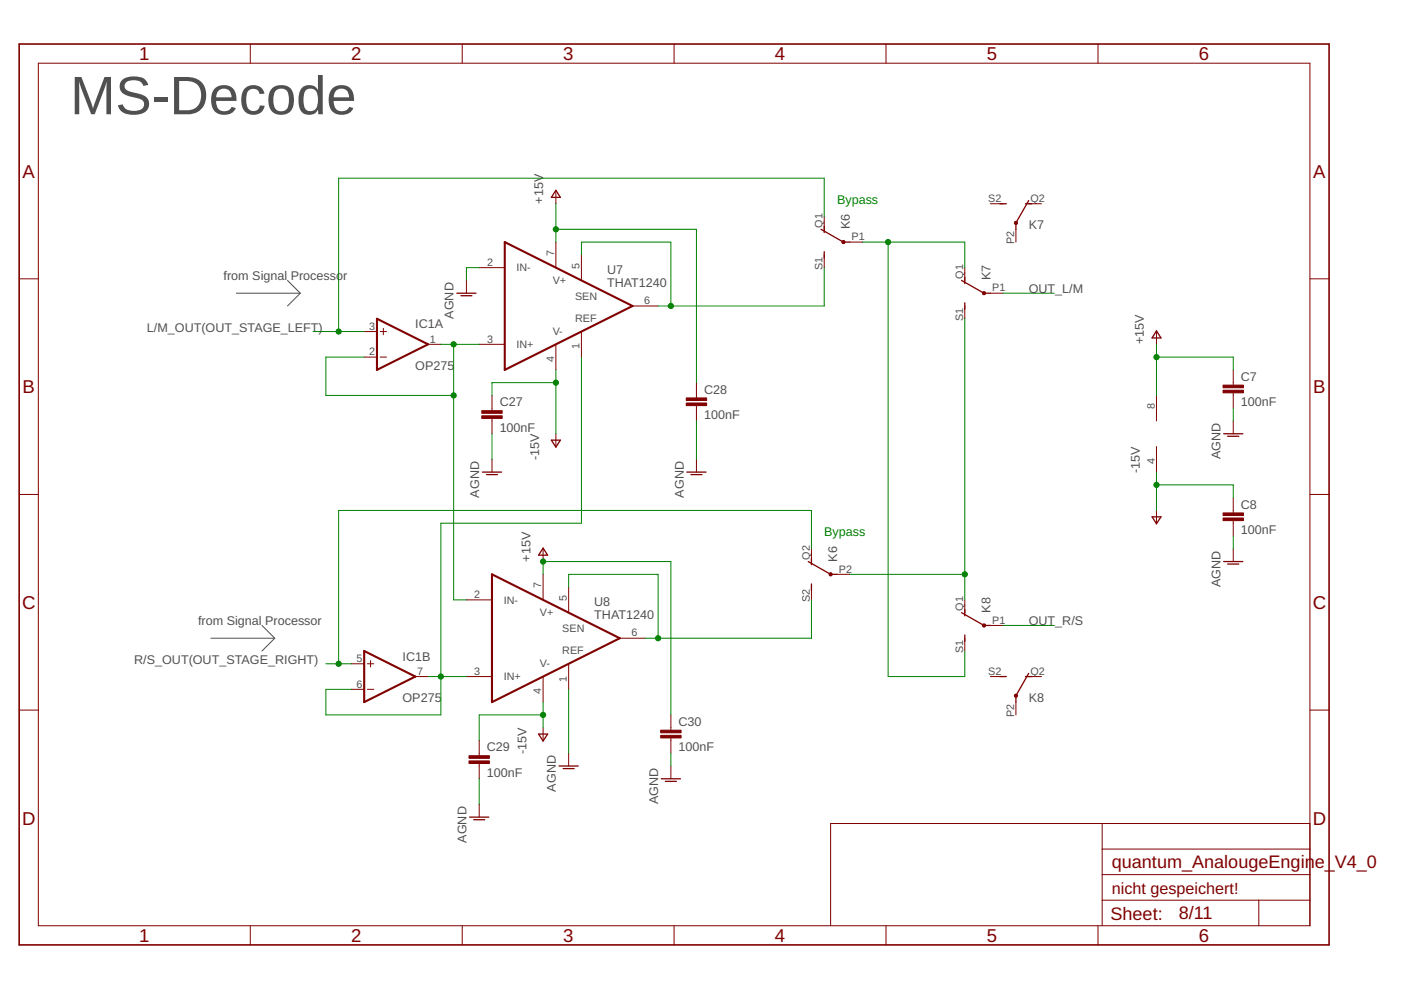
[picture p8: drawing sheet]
<svg xmlns="http://www.w3.org/2000/svg" width="297mm" height="210mm" viewBox="0 0 297 210" stroke-linecap="round" stroke-linejoin="round" font-family="sans-serif">
<path d="M61 59.5l2.7 2.7M50.1 62.2h13.6M63.7 62.2l-2.7 2.7M44.7 135.3h13.6M55.5 132.6l2.8 2.7M58.3 135.3l-2.8 2.7" fill="none" stroke="#505050" stroke-width=".21"/>
<path d="M107 51.3l27.1 13.6-27.1 13.5zM79.9 67.6l10.9 5.4-10.9 5.4zM77.2 138l10.9 5.4-10.9 5.5zM104.3 121.8l27.1 13.5-27.1 13.6z" fill="none" stroke="#800000" stroke-width=".44"/>
<g fill="none" stroke="#800000" stroke-width=".21">
<path d="M8.1 13.4h269.6v182.9h-269.6zM53.1 9.3v4.1M98 9.3v4.1M142.9 9.3v4.1M187.9 9.3v4.1M232.8 9.3v4.1M4.1 59.1h4M98.9 59.5v2.7M101.6 56.7h5.4M117.9 40.5v2.7M117.9 51.3v5.4M123.3 54v5.5"/>
<path d="M174.8 45.9v2.7M174.8 54v2.7M180.2 51.3h2.7M204.6 56.7v2.8M210 43.2h2.7M215.4 48.6v2.7M218.1 43.2h2.7M277.7 59.1h4.1M77.2 70.3h2.7M77.2 75.7h2.7M80.6 70.3h1.4M80.6 75.7h1.4"/>
<path d="M81.3 69.6v1.4M90.8 73h2.7M101.6 73h5.4M117.9 73v5.4M123.3 70.3v5.4M134.1 64.9h5.4M204.6 64.9v2.7M210 62.2h2.7M245.2 70.3v2.7M261.5 78.4v3.3M104.3 83.8v3.3M104.3 88.7v3.3"/>
<path d="M104.3 97.4v2.7M117.9 92v2.7M147.7 81.1v3.3M147.7 86v3.3M147.7 97.4v2.7M245.2 83.8v5.5M245.2 94.7v5.4M261.5 83.3v3.3M261.5 89.3v2.7M4.1 104.8h4M115.1 116.4v2.7M172 116.4v2.7"/>
<path d="M245.2 108.2v2.7M261.5 105.5v3.3M261.5 110.4v3.2M261.5 116.4v2.7M277.7 104.8h4.1M98.9 127.2h5.4M115.1 121.8v5.4M120.6 124.5v5.4M131.4 135.3h5.4M172 124.5v2.7M177.5 121.8h2.7M204.6 127.2v2.7"/>
<path d="M204.6 135.3v2.7M210 132.6h2.7M4.1 150.6h4M74.5 140.7h2.7M74.5 146.2h2.7M77.9 140.7h1.3M77.9 146.2h1.3M78.6 140.1v1.3M88.1 143.4h2.7M98.9 143.4h5.4M101.6 157v3.3M115.1 143.4v5.5"/>
<path d="M115.1 154.3v2.7M120.6 140.7v5.5M120.6 159.7v2.7M142.2 151.6v3.2M142.2 156.4v3.3M210 143.4h2.7M215.4 148.9v2.7M218.1 143.4h2.7M277.7 150.6h4.1M101.6 161.9v3.2M101.6 170.5v2.7M142.2 162.4v2.7"/>
<path d="M233.7 174.6v21.7M277.7 174.6h-101.6v21.7M53.1 196.3v4M98 196.3v4M142.9 196.3v4M187.9 196.3v4M232.8 196.3v4M233.7 190.9h44M233.7 185.4h44M233.7 180h44M266.9 190.9v5.4"/>
</g>
<g fill="none" stroke="#800000" stroke-width=".28">
<path d="M117.9 40.3l.9 1.5h-1.9zM174.1 48.6l4.7 2.7h1.4M174.8 47.9v1.4M174.8 53.4v1.3M203.9 59.5l4.7 2.7h1.4M204.6 58.8v1.3M212 43.2h1.4M217.4 43.2h1.4M218.1 42.5l-2.7 4.8v1.3M96.9 62.2h4M97.7 62.7h2.4M204.6 64.2v1.4"/>
<path d="M245.2 70.1l.9 1.5h-1.8zM116.9 93.3h1.9l-.9 1.5zM259.4 92h4.1M260.3 92.5h2.3M102.3 100.1h4M103.1 100.6h2.4M115.1 116.2l1 1.5h-1.9zM145.6 100.1h4.1M146.5 100.6h2.3M171.4 119.1l4.7 2.7h1.4M172 118.4v1.3M244.3 109.6h1.8l-.9 1.5z"/>
<path d="M259.4 119.1h4.1M260.3 119.6h2.3M172 123.8v1.4M203.9 129.9l4.7 2.7h1.4M204.6 129.2v1.4M204.6 134.6v1.4M114.2 155.6h1.9l-1 1.5zM212 143.4h1.4M217.4 143.4h1.4M218.1 142.8l-2.7 4.7v1.4M99.6 173.2h4M100.4 173.8h2.4"/>
<path d="M118.5 162.4h4.1M119.4 163h2.3M140.2 165.1h4.1M141.1 165.7h2.3"/>
</g>
<g fill="#800000" stroke="#800000" stroke-width=".21">
<path d="M102.2 88.2h4.3v.5h-4.3z"/>
<path d="M102.2 87.1h4.3v.5h-4.3z"/>
<path d="M145.5 85.4h4.3v.6h-4.3z"/>
<path d="M145.5 84.4h4.3v.5h-4.3z"/>
<path d="M99.4 161.3h4.4v.6h-4.4z"/>
<path d="M99.4 160.2h4.4v.6h-4.4z"/>
<path d="M140.1 155.9h4.3v.6h-4.3z"/>
<path d="M140.1 154.8h4.3v.6h-4.3z"/>
<path d="M259.3 82.7h4.3v.6h-4.3z"/>
<path d="M259.3 81.7h4.3v.5h-4.3z"/>
<path d="M259.3 109.8h4.3v.6h-4.3z"/>
<path d="M259.3 108.8h4.3v.5h-4.3z"/>
</g>
<g fill="#800000" stroke="#800000" stroke-width=".21">
<circle cx="178.8" cy="51.3" r=".35"/>
<circle cx="176.1" cy="121.8" r=".35"/>
<circle cx="208.6" cy="62.2" r=".35"/>
<circle cx="215.4" cy="47.3" r=".35"/>
<circle cx="208.6" cy="132.6" r=".35"/>
<circle cx="215.4" cy="147.5" r=".35"/>
</g>
<path d="M4.1 9.3h277.7v191h-277.7z" fill="none" stroke="#800000" stroke-width=".34"/>
<g fill="none" stroke="#008000" stroke-width=".21">
<path d="M101.6 56.7h-2.7v2.8M117.9 43.2v8.1M117.9 48.6h29.8v32.5M123.3 54v-2.7h18.9v13.6M174.8 56.7v8.2h-35.3M174.8 45.9v-8.1h-103v32.5M182.9 51.3h21.7v5.4M188.3 51.3v92.1h16.3v-5.4M66.4 70.3h10.8M77.2 75.7h-8.1v8.1h27.1M93.5 73h8.1M96.2 73v54.2h2.7"/>
<path d="M117.9 78.4v13.6M123.3 75.7v35.2h-29.8v40.7h-24.4v-5.4h5.4M204.6 67.6v59.6M212.7 62.2h10.8M245.2 73v10.8M245.2 75.7h16.3v2.7M104.3 92v5.4M117.9 81.1h-13.6v2.7M147.7 89.3v8.1M261.5 86.6v2.7M172 116.4v-8.2h-100.2v32.5M245.2 100.1v8.1"/>
<path d="M245.2 102.8h16.3v2.7M261.5 113.6v2.8M115.1 121.8v-2.7h27.1v32.5M120.6 124.5v-2.7h18.9v13.5M172 127.2v8.1h-35.2M180.2 121.8h24.4M212.7 132.6h10.8M69.1 140.7h5.4M90.8 143.4h8.1M115.1 148.9v5.4M115.1 151.6h-13.5v5.4M120.6 146.2v13.5"/>
<path d="M142.2 159.7v2.7M101.6 165.1v5.4"/>
</g>
<g fill="#008000" stroke="#008000" stroke-width=".21">
<circle cx="117.9" cy="81.1" r=".55"/>
<circle cx="115.1" cy="151.6" r=".55"/>
<circle cx="245.2" cy="102.8" r=".55"/>
<circle cx="117.9" cy="48.6" r=".55"/>
<circle cx="115.1" cy="119.1" r=".55"/>
<circle cx="245.2" cy="75.7" r=".55"/>
<circle cx="93.5" cy="143.4" r=".55"/>
<circle cx="96.2" cy="73" r=".55"/>
<circle cx="96.2" cy="83.8" r=".55"/>
<circle cx="142.2" cy="64.9" r=".55"/>
<circle cx="139.5" cy="135.3" r=".55"/>
<circle cx="188.3" cy="51.3" r=".55"/>
<circle cx="204.6" cy="121.8" r=".55"/>
<circle cx="71.8" cy="70.3" r=".55"/>
<circle cx="71.8" cy="140.7" r=".55"/>
</g>
<text font-size="11.5" fill="#505050" x="14.9" y="24.2">MS-Decode</text>
<g font-size="3.9" fill="#800000">
<text x="29.5" y="12.8">1</text>
<text x="74.4" y="12.8">2</text>
<text x="119.4" y="12.8">3</text>
<text x="164.3" y="12.8">4</text>
<text x="209.2" y="12.8">5</text>
<text x="254.2" y="12.8">6</text>
<text x="4.8" y="37.7">A</text>
<text x="278.4" y="37.7">A</text>
<text x="4.8" y="83.4">B</text>
<text x="278.4" y="83.4">B</text>
<text x="4.7" y="129.1">C</text>
<text x="278.3" y="129.1">C</text>
<text x="4.7" y="174.8">D</text>
<text x="278.3" y="174.8">D</text>
<text x="29.5" y="199.7">1</text>
<text x="74.4" y="199.7">2</text>
<text x="119.4" y="199.7">3</text>
<text x="164.3" y="199.7">4</text>
<text x="209.2" y="199.7">5</text>
<text x="254.2" y="199.7">6</text>
</g>
<g font-size="3.8" fill="#800000">
<text x="235.7" y="184.1">quantum_AnalougeEngin</text>
<text x="278.7" y="184.1">e_V4_0</text>
<text x="235.5" y="195.1">Sheet:</text>
<text x="249.9" y="194.9">8/11</text>
</g>
<text font-size="3.4" fill="#800000" x="235.7" y="189.5">nicht gespeichert!</text>
<g font-size="2.7" fill="#505050">
<text x="115.2" y="43.2" transform="rotate(-90 115.2 43.2)">+15V</text>
<text x="180.2" y="48.6" transform="rotate(-90 180.2 48.6)">K6</text>
<text x="218.1" y="48.6">K7</text>
<text x="47.4" y="59.5">from Signal Processor</text>
<text x="128.7" y="58.1">U7</text>
<text x="210" y="59.5" transform="rotate(-90 210 59.5)">K7</text>
<text x="128.7" y="60.8">THAT1240</text>
<text x="218.1" y="62.2">OUT_L/M</text>
<text x="31.2" y="70.3">L/M_OUT(OUT_STAGE_LEFT)</text>
<text x="88.1" y="69.6">IC1A</text>
<text x="96.2" y="67.6" transform="rotate(-90 96.2 67.6)">AGND</text>
<text x="242.5" y="73" transform="rotate(-90 242.5 73)">+15V</text>
<text x="88.1" y="78.4">OP275</text>
<text x="149.3" y="83.4">C28</text>
<text x="263.1" y="80.7">C7</text>
<text x="105.9" y="86.1">C27</text>
<text x="149.3" y="88.8">100nF</text>
<text x="263.1" y="86.1">100nF</text>
<text x="105.9" y="91.6">100nF</text>
<text x="114.3" y="97.6" transform="rotate(-90 114.3 97.6)">-15V</text>
<text x="241.7" y="100.3" transform="rotate(-90 241.7 100.3)">-15V</text>
<text x="258.8" y="97.4" transform="rotate(-90 258.8 97.4)">AGND</text>
<text x="101.6" y="105.5" transform="rotate(-90 101.6 105.5)">AGND</text>
<text x="145" y="105.5" transform="rotate(-90 145 105.5)">AGND</text>
<text x="263.1" y="107.8">C8</text>
<text x="263.1" y="113.2">100nF</text>
<text x="112.4" y="119.1" transform="rotate(-90 112.4 119.1)">+15V</text>
<text x="177.5" y="119.1" transform="rotate(-90 177.5 119.1)">K6</text>
<text x="258.8" y="124.5" transform="rotate(-90 258.8 124.5)">AGND</text>
<text x="126" y="131.3">THAT1240</text>
<text x="126" y="128.5">U8</text>
<text x="210" y="129.9" transform="rotate(-90 210 129.9)">K8</text>
<text x="42" y="132.6">from Signal Processor</text>
<text x="218.1" y="132.6">OUT_R/S</text>
<text x="28.4" y="140.7">R/S_OUT(OUT_STAGE_RIGHT)</text>
<text x="85.3" y="140.1">IC1B</text>
<text x="85.3" y="148.9">OP275</text>
<text x="218.1" y="148.9">K8</text>
<text x="143.9" y="153.9">C30</text>
<text x="103.2" y="159.3">C29</text>
<text x="111.6" y="159.9" transform="rotate(-90 111.6 159.9)">-15V</text>
<text x="143.9" y="159.3">100nF</text>
<text x="103.2" y="164.7">100nF</text>
<text x="117.9" y="167.8" transform="rotate(-90 117.9 167.8)">AGND</text>
<text x="139.5" y="170.5" transform="rotate(-90 139.5 170.5)">AGND</text>
<text x="98.9" y="178.7" transform="rotate(-90 98.9 178.7)">AGND</text>
</g>
<g font-size="2.7" fill="#008000">
<text x="177.5" y="43.2">Bypass</text>
<text x="174.8" y="113.6">Bypass</text>
</g>
<g font-size="2.3" fill="#505050">
<text x="209.5" y="42.8">S2</text>
<text x="218.5" y="42.8">Q2</text>
<text x="174.4" y="48.2" transform="rotate(-90 174.4 48.2)">Q1</text>
<text x="180.6" y="50.9">P1</text>
<text x="215" y="51.8" transform="rotate(-90 215 51.8)">P2</text>
<text x="103.3" y="56.4">2</text>
<text x="109.5" y="57.6">IN-</text>
<text x="117.5" y="54.3" transform="rotate(-90 117.5 54.3)">7</text>
<text x="122.9" y="57" transform="rotate(-90 122.9 57)">5</text>
<text x="174.4" y="57.2" transform="rotate(-90 174.4 57.2)">S1</text>
<text x="204.2" y="59.1" transform="rotate(-90 204.2 59.1)">Q1</text>
<text x="117.2" y="60.1">V+</text>
<text x="121.9" y="63.5">SEN</text>
<text x="136.6" y="64.5">6</text>
<text x="210.4" y="61.8">P1</text>
<text x="78.3" y="69.9">3</text>
<text x="117.2" y="71">V-</text>
<text x="121.9" y="68.3">REF</text>
<text x="204.2" y="68" transform="rotate(-90 204.2 68)">S1</text>
<text x="78.3" y="75.3">2</text>
<text x="91.1" y="72.6">1</text>
<text x="103.3" y="72.6">3</text>
<text x="109.5" y="73.8">IN+</text>
<text x="117.5" y="76.8" transform="rotate(-90 117.5 76.8)">4</text>
<text x="122.9" y="74.1" transform="rotate(-90 122.9 74.1)">1</text>
<text x="244.8" y="86.8" transform="rotate(-90 244.8 86.8)">8</text>
<text x="244.8" y="98.4" transform="rotate(-90 244.8 98.4)">4</text>
<text x="171.7" y="118.7" transform="rotate(-90 171.7 118.7)">Q2</text>
<text x="114.8" y="124.7" transform="rotate(-90 114.8 124.7)">7</text>
<text x="177.8" y="121.4">P2</text>
<text x="100.6" y="126.8">2</text>
<text x="106.8" y="128">IN-</text>
<text x="114.5" y="130.6">V+</text>
<text x="120.2" y="127.4" transform="rotate(-90 120.2 127.4)">5</text>
<text x="171.7" y="127.7" transform="rotate(-90 171.7 127.7)">S2</text>
<text x="204.2" y="129.5" transform="rotate(-90 204.2 129.5)">Q1</text>
<text x="119.2" y="134">SEN</text>
<text x="133.9" y="134.9">6</text>
<text x="210.4" y="132.2">P1</text>
<text x="75.6" y="140.4">5</text>
<text x="88.4" y="143.1">7</text>
<text x="100.6" y="143.1">3</text>
<text x="114.5" y="141.4">V-</text>
<text x="119.2" y="138.7">REF</text>
<text x="204.2" y="138.5" transform="rotate(-90 204.2 138.5)">S1</text>
<text x="209.5" y="143.1">S2</text>
<text x="218.5" y="143.1">Q2</text>
<text x="75.6" y="145.8">6</text>
<text x="106.8" y="144.3">IN+</text>
<text x="114.8" y="147.2" transform="rotate(-90 114.8 147.2)">4</text>
<text x="120.2" y="144.5" transform="rotate(-90 120.2 144.5)">1</text>
<text x="215" y="152" transform="rotate(-90 215 152)">P2</text>
</g>
</svg>
